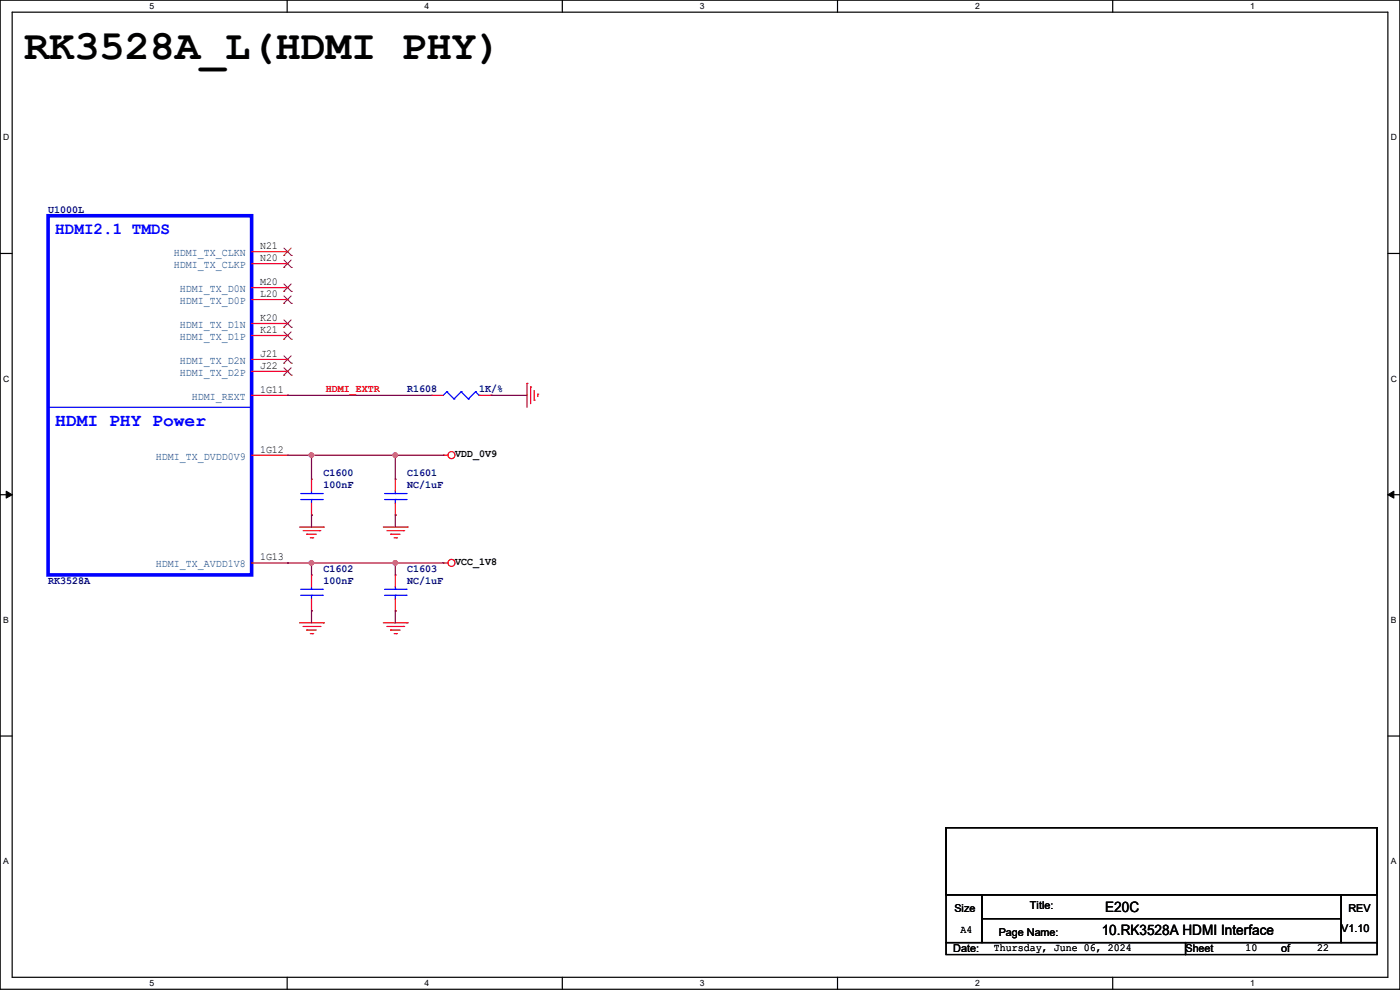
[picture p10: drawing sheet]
<svg xmlns="http://www.w3.org/2000/svg" width="297mm" height="210mm" viewBox="0 0 297 210" stroke-linecap="round" stroke-linejoin="round" font-family="sans-serif">
<g fill="none" stroke="#000" stroke-width=".25">
<path d="M0 0h297v209.8h-297zM2.6 2.6h291.8v204.7h-291.8zM60.9 0v2.6M119.3 0v2.6M177.7 0v2.6M236.1 0v2.6M0 53.8h2.6M294.4 53.8h2.6M0 104.9h2.6M294.4 104.9h2.6M0 156.1h2.6M294.4 156.1h2.6"/>
<path d="M200.7 175.6h91.4v14.2h-91.4zM200.7 189.8h7.6v10.1h-7.6zM200.7 199.9h50.8v2.6h-50.8zM208.3 189.8h76.2v5.1h-76.2zM208.3 194.9h76.2v5h-76.2zM251.5 199.9h40.6v2.6h-40.6zM284.5 189.8h7.6v10.1h-7.6zM60.9 207.3v2.5M119.3 207.3v2.5M177.7 207.3v2.5M236.1 207.3v2.5"/>
</g>
<path d="M1.3 104.2l1.3 .7-1.3 .8zM294.4 104.9l1.3-.7v1.5z" fill="#000"/>
<path d="M1.3 104.2l1.3 .7-1.3 .8zM294.4 104.9l1.3-.7v1.5z" fill="none" stroke="#000" stroke-width=".21"/>
<g fill="none" stroke="#f00" stroke-width=".25">
<path d="M53.4 53.4h7.6M53.4 55.9h7.6M61 53.4h.1M61 55.9h.1M53.4 61h7.6M53.4 63.5h7.6M53.4 68.6h7.6M53.4 71.2h7.6M53.4 76.2h7.6M53.4 78.8h7.6M61 61h.1M61 63.5h.1"/>
<path d="M61 68.6h.1M61 71.2h.1M61 76.2h.1M61 78.8h.1M53.4 96.6h7.6M53.4 83.9h7.6M61 83.9h.1M61 96.6h.1M91.5 83.9h.1M91.5 83.9h2.5M94 96.6h.1M94 96.6h1"/>
<path d="M101.6 83.9h2.6M104.2 83.9h.1M111.8 81.3h.1M111.8 81.3v5.1M112.6 82.1h.1M112.6 82.1v3.5M113.3 84.9h.1M113.3 82.8v2.1M114.1 83.6h.1M114.1 83.6v.5M53.4 119.4h7.6M61 119.4h.1"/>
<path d="M63.5 111.8h5.1M64.3 112.6h3.6M65.1 113.3h.1M65.1 113.3h2M65.8 114.1h.5M66.1 101.6h.1M66.1 109.3h.1M66.1 101.6v2.6M66.1 106.7v2.6M66.3 114.1h.1M67.9 112.6h.1M68.6 111.8h.1"/>
<path d="M81.3 111.8h5.1M82.1 112.6h3.5M82.8 113.3h.1M82.8 113.3h2.1M83.6 114.1h.5M83.9 101.6h.1M83.9 109.3h.1M83.9 101.6v2.6M83.9 106.7v2.6M84.1 114.1h.1M85.6 112.6h.1M86.4 111.8h.1"/>
<path d="M94 119.4h.1M94 119.4h1M63.5 132.1h5.1M64.3 132.9h3.6M65.1 133.6h.1M65.1 133.6h2M65.8 134.4h.5M66.1 122h.1M66.1 129.6h.1M66.1 122v2.5M66.1 127v2.6M66.3 134.4h.1"/>
<path d="M67.9 132.9h.1M68.6 132.1h.1M81.3 132.1h5.1M82.1 132.9h3.5M82.8 133.6h.1M82.8 133.6h2.1M83.6 134.4h.5M83.9 122h.1M83.9 129.6h.1M83.9 122v2.5M83.9 127v2.6M84.1 134.4h.1"/>
<path d="M85.6 132.9h.1M86.4 132.1h.1"/>
<circle cx="95.8" cy="96.5" r=".74"/>
<circle cx="95.8" cy="119.4" r=".74"/>
</g>
<g fill="none" stroke="#00f" stroke-width=".25">
<path d="M10.2 86.4h.1M10.2 86.4h43.2M94.8 83.1h.1M94.8 83.1l-.8 .8M94.8 83.1l1.5 1.5M96.3 84.6h.1M97.8 83.1h.1M97.8 83.1l-1.5 1.5M97.8 83.1l1.6 1.5M99.4 84.6h.1M100.9 83.1h.1M100.9 83.1l-1.5 1.5"/>
<path d="M100.9 83.1l.7 .8M101.6 83.9h.1M63.8 106h4.6M63.8 104.7h4.6M66.1 104.7h.1M66.1 106h.1M66.1 104.2v.5M66.1 106v.7M68.4 106h.1M68.4 104.7h.1M81.6 106h4.5M81.6 104.7h4.5"/>
<path d="M83.9 104.7h.1M83.9 106h.1M83.9 104.2v.5M83.9 106v.7M86.1 106h.1M86.1 104.7h.1M63.8 126.3h4.6M63.8 125h4.6M66.1 125h.1M66.1 126.3h.1M66.1 124.5v.5M66.1 126.3v.7"/>
<path d="M68.4 126.3h.1M68.4 125h.1M81.6 126.3h4.5M81.6 125h4.5M83.9 125h.1M83.9 126.3h.1M83.9 124.5v.5M83.9 126.3v.7M86.1 126.3h.1M86.1 125h.1"/>
</g>
<path d="M10.2 45.8h43.2v76.2h-43.2z" fill="none" stroke="#00f" stroke-width=".76"/>
<g fill="none" stroke="#7f3f00" stroke-width=".21">
<path d="M60.2 54.2h.1M60.2 56.7h.1M60.2 52.6l1.6 1.6M60.2 55.2l1.6 1.5M61.8 52.6l-1.6 1.6M61.8 55.2l-1.6 1.5M61.8 54.2h.1M61.8 56.7h.1M60.2 61.8h.1M60.2 64.3h.1M60.2 69.4h.1M60.2 72h.1"/>
<path d="M60.2 77h.1M60.2 79.6h.1M60.2 60.2l1.6 1.6M60.2 62.8l1.6 1.5M60.2 67.9l1.6 1.5M60.2 70.4l1.6 1.6M60.2 75.5l1.6 1.5M60.2 78l1.6 1.6M61.8 60.2l-1.6 1.6M61.8 62.8l-1.6 1.5M61.8 67.9l-1.6 1.5M61.8 70.4l-1.6 1.6"/>
<path d="M61.8 75.5l-1.6 1.5M61.8 78l-1.6 1.6M61.8 61.8h.1M61.8 64.3h.1M61.8 69.4h.1M61.8 72h.1M61.8 77h.1M61.8 79.6h.1"/>
</g>
<path d="M61 96.6h5.1M66.1 96.6h.1M61 119.4h22.9M66.1 119.4h.1M66.1 119.4v2.6M83.9 119.4h.1M66.1 129.6h.1M66.1 129.6v2.5" fill="none" stroke="#7f003f" stroke-width=".25"/>
<circle cx="66.1" cy="119.4" r=".49" fill="#f0f"/>
<circle cx="66.1" cy="119.4" r=".49" fill="none" stroke="#f0f" stroke-width=".25"/>
<circle cx="83.8" cy="119.4" r=".49" fill="#f0f"/>
<circle cx="83.8" cy="119.4" r=".49" fill="none" stroke="#f0f" stroke-width=".25"/>
<path d="M61 83.9h.1M61 83.9h30.5M66.1 96.6h.1M66.1 96.6v5M66.1 96.6h17.8M83.9 96.6h.1M104.2 83.9h.1M104.2 83.9h7.6M66.1 109.3h.1M66.1 109.3v2.5" fill="none" stroke="#7f003f" stroke-width=".25"/>
<circle cx="66.1" cy="96.5" r=".49" fill="#f0f"/>
<circle cx="66.1" cy="96.5" r=".49" fill="none" stroke="#f0f" stroke-width=".25"/>
<circle cx="83.8" cy="96.5" r=".49" fill="#f0f"/>
<circle cx="83.8" cy="96.5" r=".49" fill="none" stroke="#f0f" stroke-width=".25"/>
<path d="M83.9 96.6h.1M83.9 96.6v5M83.9 96.6h10.1M94 96.6h.1M83.9 109.3h.1M83.9 119.4h.1M83.9 109.3v2.5M83.9 119.4v2.6M83.9 119.4h10.1M94 119.4h.1M83.9 129.6h.1M83.9 129.6v2.5" fill="none" stroke="#7f003f" stroke-width=".25"/>
<circle cx="66.1" cy="119.4" r=".49" fill="#f0f"/>
<circle cx="66.1" cy="119.4" r=".49" fill="none" stroke="#f0f" stroke-width=".25"/>
<circle cx="83.8" cy="119.4" r=".49" fill="#f0f"/>
<circle cx="83.8" cy="119.4" r=".49" fill="none" stroke="#f0f" stroke-width=".25"/>
<circle cx="66.1" cy="96.5" r=".49" fill="#f0f"/>
<circle cx="66.1" cy="96.5" r=".49" fill="none" stroke="#f0f" stroke-width=".25"/>
<circle cx="83.8" cy="96.5" r=".49" fill="#f0f"/>
<circle cx="83.8" cy="96.5" r=".49" fill="none" stroke="#f0f" stroke-width=".25"/>
<text font-size="8.9" x="5.1" y="12.5">RK3528A_L(HDMI PHY)</text>
<text font-size="3.8" fill="#00f" x="11.7" y="90.4">HDMI PHY Power</text>
<text font-size="3.6" fill="#00f" x="11.7" y="49.7">HDMI2.1 TMDS</text>
<g font-size="3">
<text x="234.5" y="193.5">E20C</text>
<text x="233.7" y="198.4">10.RK3528A HDMI Interface</text>
</g>
<g font-size="2.3" fill="#00007f">
<text x="10.2" y="45.1">U1000L</text>
<text x="86.4" y="83.2">R1608</text>
<text x="101.6" y="83.2">1K/%</text>
<text x="68.6" y="101">C1600</text>
<text x="86.4" y="101">C1601</text>
<text x="68.6" y="103.5">100nF</text>
<text x="86.4" y="103.5">NC/1uF</text>
<text x="10.2" y="123.8">RK3528A</text>
<text x="68.6" y="121.3">C1602</text>
<text x="68.6" y="123.8">100nF</text>
<text x="86.4" y="121.3">C1603</text>
<text x="86.4" y="123.8">NC/1uF</text>
</g>
<g font-size="2.3">
<text x="55.2" y="52.8">N21</text>
<text x="55.2" y="55.4">N20</text>
<text x="55.2" y="60.5">M20</text>
<text x="55.2" y="63">L20</text>
<text x="55.2" y="68.1">K20</text>
<text x="55.2" y="70.6">K21</text>
<text x="55.2" y="75.7">J21</text>
<text x="55.2" y="78.2">J22</text>
<text x="55.2" y="83.3">1G11</text>
<text x="55.2" y="96">1G12</text>
<text x="96.6" y="96.9">VDD_0V9</text>
<text x="55.2" y="118.9">1G13</text>
<text x="96.6" y="119.8">VCC_1V8</text>
<text x="202.5" y="193.4">Size</text>
<text x="203.8" y="198">A4</text>
<text x="218.5" y="192.9">Title:</text>
<text x="284.5" y="197.7">V1.10</text>
<text x="286" y="193.4">REV</text>
<text x="202.2" y="202">Date:</text>
<text x="210.9" y="201.8">Thursday, June 06, 2024</text>
<text x="211.9" y="198.5">Page Name:</text>
<text x="251.5" y="202">Sheet</text>
<text x="264.2" y="201.8">10</text>
<text x="271.8" y="202">of</text>
<text x="279.4" y="201.8">22</text>
</g>
<g font-size="2.3" fill="#003f7f">
<text x="36.9" y="54.3">HDMI_TX_CLKN</text>
<text x="36.9" y="56.9">HDMI_TX_CLKP</text>
<text x="38.1" y="61.9">HDMI_TX_D0N</text>
<text x="38.1" y="64.5">HDMI_TX_D0P</text>
<text x="38.1" y="69.6">HDMI_TX_D1N</text>
<text x="38.1" y="72.1">HDMI_TX_D1P</text>
<text x="38.1" y="77.2">HDMI_TX_D2N</text>
<text x="38.1" y="79.7">HDMI_TX_D2P</text>
<text x="40.7" y="84.8">HDMI_REXT</text>
<text x="33.1" y="97.5">HDMI_TX_DVDD0V9</text>
<text x="33.1" y="120.4">HDMI_TX_AVDD1V8</text>
</g>
<text font-size="2.3" fill="#f00" x="69.1" y="83.1">HDMI_EXTR</text>
<g font-size="1.8">
<text x="31.7" y="1.9">5</text>
<text x="90.1" y="1.9">4</text>
<text x="148.5" y="1.9">3</text>
<text x="206.8" y="1.9">2</text>
<text x="265.2" y="1.9">1</text>
<text x=".7" y="29.8">D</text>
<text x="295.1" y="29.8">D</text>
<text x=".7" y="80.9">C</text>
<text x="295.1" y="80.9">C</text>
<text x=".7" y="132.1">B</text>
<text x="295.1" y="132.1">B</text>
<text x=".7" y="183.3">A</text>
<text x="295.1" y="183.3">A</text>
<text x="31.7" y="209.2">5</text>
<text x="90.1" y="209.2">4</text>
<text x="148.5" y="209.2">3</text>
<text x="206.8" y="209.2">2</text>
<text x="265.2" y="209.2">1</text>
</g>
</svg>
